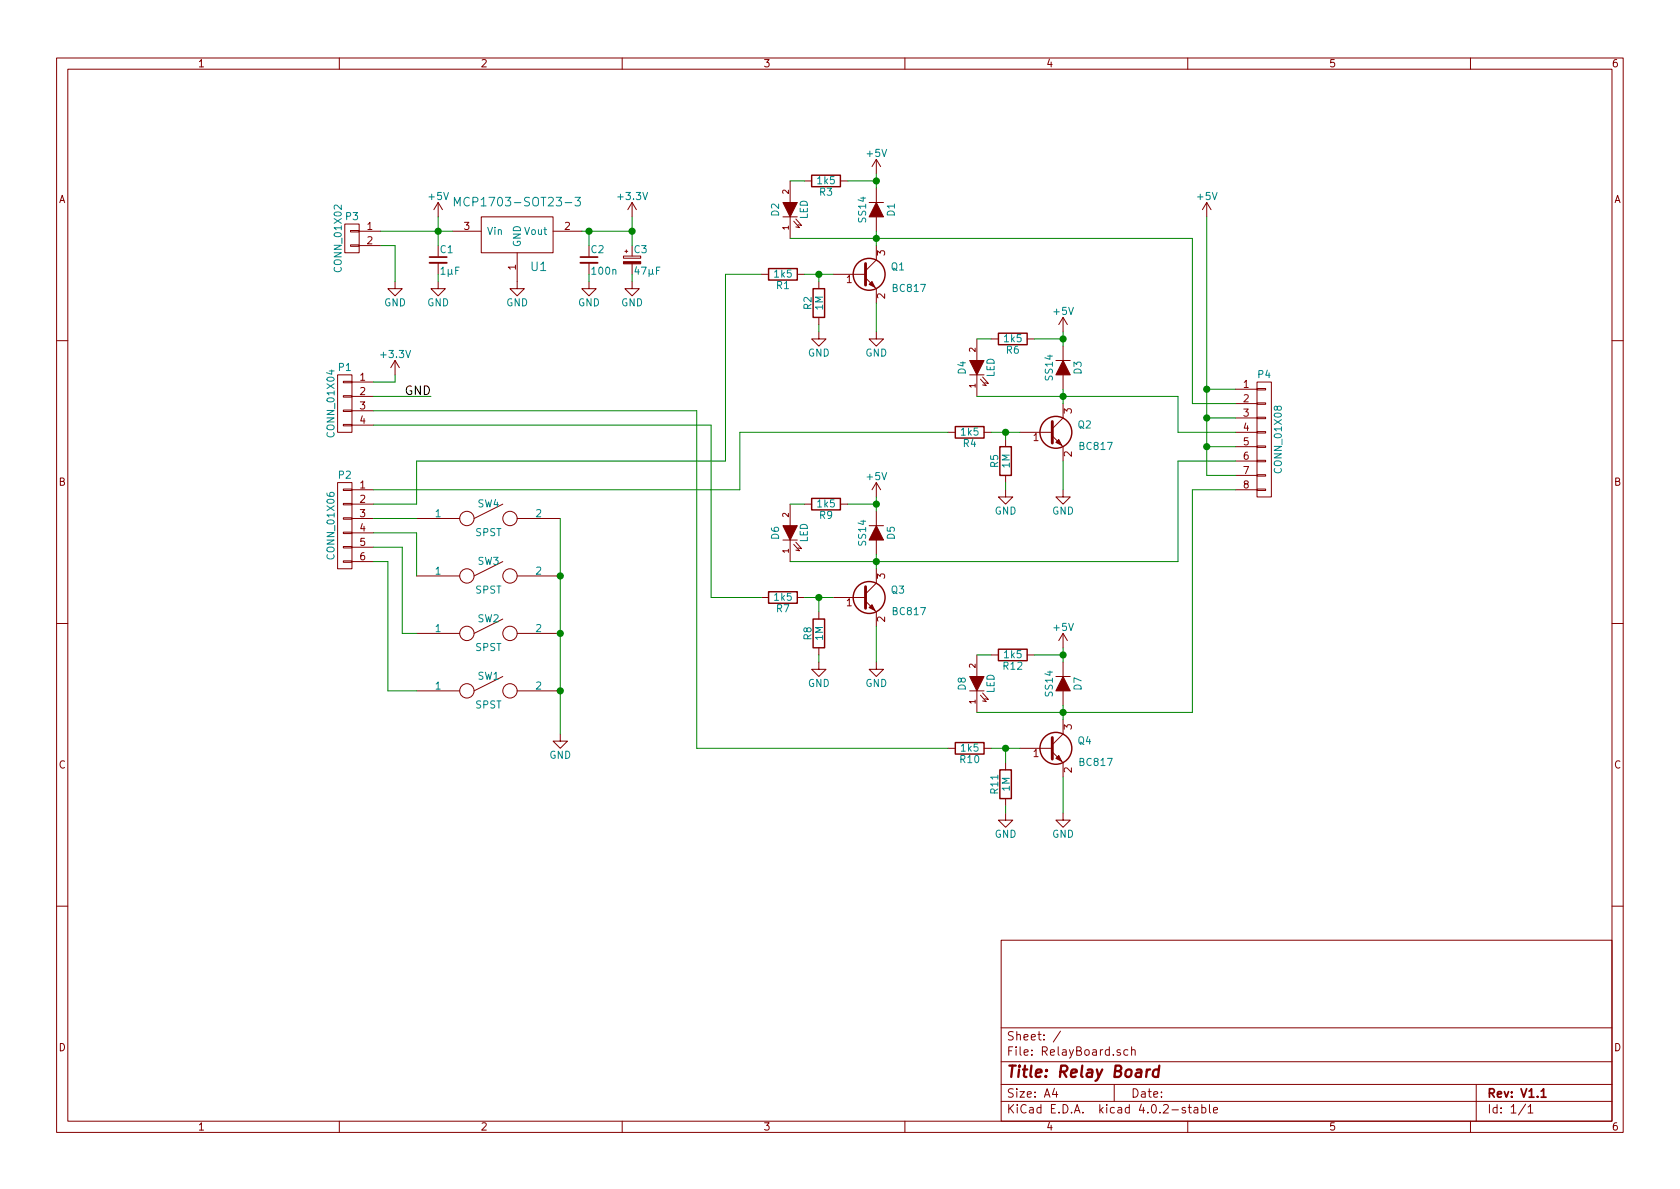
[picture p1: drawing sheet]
EESchema Schematic File Version 2
LIBS:power
LIBS:device
LIBS:transistors
LIBS:conn
LIBS:linear
LIBS:regul
LIBS:74xx
LIBS:cmos4000
LIBS:adc-dac
LIBS:memory
LIBS:xilinx
LIBS:microcontrollers
LIBS:dsp
LIBS:microchip
LIBS:analog_switches
LIBS:motorola
LIBS:texas
LIBS:intel
LIBS:audio
LIBS:interface
LIBS:digital-audio
LIBS:philips
LIBS:display
LIBS:cypress
LIBS:siliconi
LIBS:opto
LIBS:atmel
LIBS:contrib
LIBS:valves
LIBS:cc1101
LIBS:RelayBoard-cache
EELAYER 25 0
EELAYER END
$Descr A4 11693 8268
encoding utf-8
Sheet 1 1
Title "Relay Board"
Date ""
Rev "V1.1"
Comp ""
Comment1 ""
Comment2 ""
Comment3 ""
Comment4 ""
$EndDescr
$Comp
L CONN_01X08 P4
U 1 1
P 8800 3050
F 0 "P4" H 8800 3500 50  0000 C CNN
F 1 "CONN_01X08" V 8900 3050 50  0000 C CNN
F 2 "Pin_Headers:Pin_Header_Straight_1x08_Pitch2.54mm" H 8800 3050 50  0001 C CNN
F 3 "" H 8800 3050 50  0000 C CNN
	1    8800 3050
	1    0    0    -1  
$EndComp
$Comp
L CONN_01X02 P3
U 1 1
P 2450 1650
F 0 "P3" H 2450 1800 50  0000 C CNN
F 1 "CONN_01X02" V 2550 1650 50  0000 C CNN
F 2 "Pin_Headers:Pin_Header_Straight_1x02_Pitch2.54mm" H 2450 1650 50  0001 C CNN
F 3 "" H 2450 1650 50  0000 C CNN
	1    2450 1650
	-1   0    0    -1  
$EndComp
$Comp
L GND #PWR01
U 1 1
P 2750 1950
F 0 "#PWR01" H 2750 1700 50  0001 C CNN
F 1 "GND" H 2750 1800 50  0000 C CNN
F 2 "" H 2750 1950 50  0000 C CNN
F 3 "" H 2750 1950 50  0000 C CNN
	1    2750 1950
	1    0    0    -1  
$EndComp
Wire Wire Line
	2650 1700 2750 1700
Wire Wire Line
	2750 1700 2750 1950
$Comp
L CONN_01X04 P1
U 1 1
P 2400 2800
F 0 "P1" H 2400 3050 50  0000 C CNN
F 1 "CONN_01X04" V 2500 2800 50  0000 C CNN
F 2 "Pin_Headers:Pin_Header_Straight_1x04_Pitch2.54mm" H 2400 2800 50  0001 C CNN
F 3 "" H 2400 2800 50  0000 C CNN
	1    2400 2800
	-1   0    0    -1  
$EndComp
$Comp
L CONN_01X06 P2
U 1 1
P 2400 3650
F 0 "P2" H 2400 4000 50  0000 C CNN
F 1 "CONN_01X06" V 2500 3650 50  0000 C CNN
F 2 "Pin_Headers:Pin_Header_Straight_1x06_Pitch2.54mm" H 2400 3650 50  0001 C CNN
F 3 "" H 2400 3650 50  0000 C CNN
	1    2400 3650
	-1   0    0    -1  
$EndComp
$Comp
L SPST SW4
U 1 1
P 3400 3600
F 0 "SW4" H 3400 3700 50  0000 C CNN
F 1 "SPST" H 3400 3500 50  0000 C CNN
F 2 "Buttons_Switches_SMD:SW_SPST_FSMSM" H 3400 3600 50  0001 C CNN
F 3 "" H 3400 3600 50  0000 C CNN
	1    3400 3600
	1    0    0    -1  
$EndComp
$Comp
L SPST SW3
U 1 1
P 3400 4000
F 0 "SW3" H 3400 4100 50  0000 C CNN
F 1 "SPST" H 3400 3900 50  0000 C CNN
F 2 "Buttons_Switches_SMD:SW_SPST_FSMSM" H 3400 4000 50  0001 C CNN
F 3 "" H 3400 4000 50  0000 C CNN
	1    3400 4000
	1    0    0    -1  
$EndComp
$Comp
L SPST SW2
U 1 1
P 3400 4400
F 0 "SW2" H 3400 4500 50  0000 C CNN
F 1 "SPST" H 3400 4300 50  0000 C CNN
F 2 "Buttons_Switches_SMD:SW_SPST_FSMSM" H 3400 4400 50  0001 C CNN
F 3 "" H 3400 4400 50  0000 C CNN
	1    3400 4400
	1    0    0    -1  
$EndComp
$Comp
L SPST SW1
U 1 1
P 3400 4800
F 0 "SW1" H 3400 4900 50  0000 C CNN
F 1 "SPST" H 3400 4700 50  0000 C CNN
F 2 "Buttons_Switches_SMD:SW_SPST_FSMSM" H 3400 4800 50  0001 C CNN
F 3 "" H 3400 4800 50  0000 C CNN
	1    3400 4800
	1    0    0    -1  
$EndComp
$Comp
L GND #PWR02
U 1 1
P 3900 5100
F 0 "#PWR02" H 3900 4850 50  0001 C CNN
F 1 "GND" H 3900 4950 50  0000 C CNN
F 2 "" H 3900 5100 50  0000 C CNN
F 3 "" H 3900 5100 50  0000 C CNN
	1    3900 5100
	1    0    0    -1  
$EndComp
Wire Wire Line
	3900 3600 3900 5100
Connection ~ 3900 4000
Connection ~ 3900 4400
Connection ~ 3900 4800
Wire Wire Line
	2600 3600 2900 3600
Wire Wire Line
	2600 3700 2900 3700
Wire Wire Line
	2900 3700 2900 4000
Wire Wire Line
	2600 3800 2800 3800
Wire Wire Line
	2800 3800 2800 4400
Wire Wire Line
	2800 4400 2900 4400
Wire Wire Line
	2600 3900 2700 3900
Wire Wire Line
	2700 3900 2700 4800
Wire Wire Line
	2700 4800 2900 4800
Wire Wire Line
	2600 2750 3000 2750
Text Label 3000 2750 2    60   ~ 0
GND
$Comp
L C_Small C1
U 1 1
P 3050 1800
F 0 "C1" H 3060 1870 50  0000 L CNN
F 1 "1µF" H 3060 1720 50  0000 L CNN
F 2 "Capacitors_SMD:C_0805" H 3050 1800 50  0001 C CNN
F 3 "" H 3050 1800 50  0000 C CNN
	1    3050 1800
	1    0    0    -1  
$EndComp
$Comp
L C_Small C2
U 1 1
P 4100 1800
F 0 "C2" H 4110 1870 50  0000 L CNN
F 1 "100n" H 4110 1720 50  0000 L CNN
F 2 "Capacitors_SMD:C_0805" H 4100 1800 50  0001 C CNN
F 3 "" H 4100 1800 50  0000 C CNN
	1    4100 1800
	1    0    0    -1  
$EndComp
$Comp
L CP_Small C3
U 1 1
P 4400 1800
F 0 "C3" H 4410 1870 50  0000 L CNN
F 1 "47µF" H 4410 1720 50  0000 L CNN
F 2 "Capacitors_Tantalum_SMD:CP_Tantalum_Case-T_EIA-3528-12_Reflow" H 4400 1800 50  0001 C CNN
F 3 "" H 4400 1800 50  0000 C CNN
	1    4400 1800
	1    0    0    -1  
$EndComp
$Comp
L GND #PWR03
U 1 1
P 3050 1950
F 0 "#PWR03" H 3050 1700 50  0001 C CNN
F 1 "GND" H 3050 1800 50  0000 C CNN
F 2 "" H 3050 1950 50  0000 C CNN
F 3 "" H 3050 1950 50  0000 C CNN
	1    3050 1950
	1    0    0    -1  
$EndComp
$Comp
L GND #PWR04
U 1 1
P 3600 1950
F 0 "#PWR04" H 3600 1700 50  0001 C CNN
F 1 "GND" H 3600 1800 50  0000 C CNN
F 2 "" H 3600 1950 50  0000 C CNN
F 3 "" H 3600 1950 50  0000 C CNN
	1    3600 1950
	1    0    0    -1  
$EndComp
$Comp
L GND #PWR05
U 1 1
P 4100 1950
F 0 "#PWR05" H 4100 1700 50  0001 C CNN
F 1 "GND" H 4100 1800 50  0000 C CNN
F 2 "" H 4100 1950 50  0000 C CNN
F 3 "" H 4100 1950 50  0000 C CNN
	1    4100 1950
	1    0    0    -1  
$EndComp
$Comp
L GND #PWR06
U 1 1
P 4400 1950
F 0 "#PWR06" H 4400 1700 50  0001 C CNN
F 1 "GND" H 4400 1800 50  0000 C CNN
F 2 "" H 4400 1950 50  0000 C CNN
F 3 "" H 4400 1950 50  0000 C CNN
	1    4400 1950
	1    0    0    -1  
$EndComp
Wire Wire Line
	4100 1900 4100 1950
Wire Wire Line
	4400 1900 4400 1950
Wire Wire Line
	4400 1500 4400 1700
Connection ~ 4400 1600
$Comp
L +3.3V #PWR07
U 1 1
P 4400 1500
F 0 "#PWR07" H 4400 1350 50  0001 C CNN
F 1 "+3.3V" H 4400 1640 50  0000 C CNN
F 2 "" H 4400 1500 50  0000 C CNN
F 3 "" H 4400 1500 50  0000 C CNN
	1    4400 1500
	1    0    0    -1  
$EndComp
$Comp
L +3.3V #PWR08
U 1 1
P 2750 2600
F 0 "#PWR08" H 2750 2450 50  0001 C CNN
F 1 "+3.3V" H 2750 2740 50  0000 C CNN
F 2 "" H 2750 2600 50  0000 C CNN
F 3 "" H 2750 2600 50  0000 C CNN
	1    2750 2600
	1    0    0    -1  
$EndComp
Wire Wire Line
	2600 2650 2750 2650
Wire Wire Line
	2750 2650 2750 2600
$Comp
L Q_NPN_BEC Q1
U 1 1
P 6000 1900
F 0 "Q1" H 6300 1950 50  0000 R CNN
F 1 "BC817" H 6450 1800 50  0000 R CNN
F 2 "SMD:SOT-23-3" H 6200 2000 50  0001 C CNN
F 3 "" H 6000 1900 50  0000 C CNN
	1    6000 1900
	1    0    0    -1  
$EndComp
$Comp
L R R3
U 1 1
P 5750 1250
F 0 "R3" V 5830 1250 50  0000 C CNN
F 1 "1k5" V 5750 1250 50  0000 C CNN
F 2 "Resistors_SMD:R_0805" V 5680 1250 50  0001 C CNN
F 3 "" H 5750 1250 50  0000 C CNN
	1    5750 1250
	0    1    1    0   
$EndComp
$Comp
L R R1
U 1 1
P 5450 1900
F 0 "R1" V 5530 1900 50  0000 C CNN
F 1 "1k5" V 5450 1900 50  0000 C CNN
F 2 "Resistors_SMD:R_0805" V 5380 1900 50  0001 C CNN
F 3 "" H 5450 1900 50  0000 C CNN
	1    5450 1900
	0    1    1    0   
$EndComp
$Comp
L R R2
U 1 1
P 5700 2100
F 0 "R2" V 5780 2100 50  0000 C CNN
F 1 "1M" V 5700 2100 50  0000 C CNN
F 2 "Resistors_SMD:R_0805" V 5630 2100 50  0001 C CNN
F 3 "" H 5700 2100 50  0000 C CNN
	1    5700 2100
	-1   0    0    1   
$EndComp
$Comp
L LED D2
U 1 1
P 5500 1450
F 0 "D2" H 5500 1550 50  0000 C CNN
F 1 "LED" H 5500 1350 50  0000 C CNN
F 2 "LEDs:LED_1206" H 5500 1450 50  0001 C CNN
F 3 "" H 5500 1450 50  0000 C CNN
	1    5500 1450
	0    -1   -1   0   
$EndComp
$Comp
L D D1
U 1 1
P 6100 1450
F 0 "D1" H 6100 1550 50  0000 C CNN
F 1 "SS14" H 6100 1350 50  0000 C CNN
F 2 "Diodes_SMD:D_SMA" H 6100 1450 50  0001 C CNN
F 3 "" H 6100 1450 50  0000 C CNN
	1    6100 1450
	0    1    1    0   
$EndComp
$Comp
L +5V #PWR09
U 1 1
P 3050 1500
F 0 "#PWR09" H 3050 1350 50  0001 C CNN
F 1 "+5V" H 3050 1640 50  0000 C CNN
F 2 "" H 3050 1500 50  0000 C CNN
F 3 "" H 3050 1500 50  0000 C CNN
	1    3050 1500
	1    0    0    -1  
$EndComp
$Comp
L GND #PWR010
U 1 1
P 6100 2300
F 0 "#PWR010" H 6100 2050 50  0001 C CNN
F 1 "GND" H 6100 2150 50  0000 C CNN
F 2 "" H 6100 2300 50  0000 C CNN
F 3 "" H 6100 2300 50  0000 C CNN
	1    6100 2300
	1    0    0    -1  
$EndComp
$Comp
L GND #PWR011
U 1 1
P 5700 2300
F 0 "#PWR011" H 5700 2050 50  0001 C CNN
F 1 "GND" H 5700 2150 50  0000 C CNN
F 2 "" H 5700 2300 50  0000 C CNN
F 3 "" H 5700 2300 50  0000 C CNN
	1    5700 2300
	1    0    0    -1  
$EndComp
$Comp
L +5V #PWR012
U 1 1
P 6100 1200
F 0 "#PWR012" H 6100 1050 50  0001 C CNN
F 1 "+5V" H 6100 1340 50  0000 C CNN
F 2 "" H 6100 1200 50  0000 C CNN
F 3 "" H 6100 1200 50  0000 C CNN
	1    6100 1200
	1    0    0    -1  
$EndComp
Wire Wire Line
	2600 3500 2900 3500
Wire Wire Line
	2900 3500 2900 3200
Wire Wire Line
	2900 3200 5050 3200
Wire Wire Line
	8400 2700 8600 2700
Wire Wire Line
	8300 2800 8600 2800
Wire Wire Line
	8300 1650 8300 2800
$Comp
L +5V #PWR013
U 1 1
P 8400 1500
F 0 "#PWR013" H 8400 1350 50  0001 C CNN
F 1 "+5V" H 8400 1640 50  0000 C CNN
F 2 "" H 8400 1500 50  0000 C CNN
F 3 "" H 8400 1500 50  0000 C CNN
	1    8400 1500
	1    0    0    -1  
$EndComp
Wire Wire Line
	8400 1500 8400 3300
Wire Wire Line
	8400 2900 8600 2900
Connection ~ 8400 2700
Wire Wire Line
	8400 3100 8600 3100
Connection ~ 8400 2900
Wire Wire Line
	8400 3300 8600 3300
Connection ~ 8400 3100
Wire Wire Line
	6100 1200 6100 1300
Wire Wire Line
	5900 1250 6100 1250
Connection ~ 6100 1250
Wire Wire Line
	5600 1250 5500 1250
Wire Wire Line
	6100 1600 6100 1700
Wire Wire Line
	5500 1650 8300 1650
Connection ~ 6100 1650
Wire Wire Line
	5600 1900 5800 1900
Wire Wire Line
	5700 1950 5700 1900
Connection ~ 5700 1900
Wire Wire Line
	5700 2300 5700 2250
Wire Wire Line
	6100 2100 6100 2300
$Comp
L +5V #PWR014
U 1 1
P 7400 2300
F 0 "#PWR014" H 7400 2150 50  0001 C CNN
F 1 "+5V" H 7400 2440 50  0000 C CNN
F 2 "" H 7400 2300 50  0000 C CNN
F 3 "" H 7400 2300 50  0000 C CNN
	1    7400 2300
	1    0    0    -1  
$EndComp
$Comp
L D D3
U 1 1
P 7400 2550
F 0 "D3" H 7400 2650 50  0000 C CNN
F 1 "SS14" H 7400 2450 50  0000 C CNN
F 2 "Diodes_SMD:D_SMA" H 7400 2550 50  0001 C CNN
F 3 "" H 7400 2550 50  0000 C CNN
	1    7400 2550
	0    1    1    0   
$EndComp
$Comp
L R R6
U 1 1
P 7050 2350
F 0 "R6" V 7130 2350 50  0000 C CNN
F 1 "1k5" V 7050 2350 50  0000 C CNN
F 2 "Resistors_SMD:R_0805" V 6980 2350 50  0001 C CNN
F 3 "" H 7050 2350 50  0000 C CNN
	1    7050 2350
	0    1    1    0   
$EndComp
$Comp
L LED D4
U 1 1
P 6800 2550
F 0 "D4" H 6800 2650 50  0000 C CNN
F 1 "LED" H 6800 2450 50  0000 C CNN
F 2 "LEDs:LED_1206" H 6800 2550 50  0001 C CNN
F 3 "" H 6800 2550 50  0000 C CNN
	1    6800 2550
	0    -1   -1   0   
$EndComp
$Comp
L Q_NPN_BEC Q2
U 1 1
P 7300 3000
F 0 "Q2" H 7600 3050 50  0000 R CNN
F 1 "BC817" H 7750 2900 50  0000 R CNN
F 2 "SMD:SOT-23-3" H 7500 3100 50  0001 C CNN
F 3 "" H 7300 3000 50  0000 C CNN
	1    7300 3000
	1    0    0    -1  
$EndComp
$Comp
L R R4
U 1 1
P 6750 3000
F 0 "R4" V 6830 3000 50  0000 C CNN
F 1 "1k5" V 6750 3000 50  0000 C CNN
F 2 "Resistors_SMD:R_0805" V 6680 3000 50  0001 C CNN
F 3 "" H 6750 3000 50  0000 C CNN
	1    6750 3000
	0    1    1    0   
$EndComp
$Comp
L R R5
U 1 1
P 7000 3200
F 0 "R5" V 7080 3200 50  0000 C CNN
F 1 "1M" V 7000 3200 50  0000 C CNN
F 2 "Resistors_SMD:R_0805" V 6930 3200 50  0001 C CNN
F 3 "" H 7000 3200 50  0000 C CNN
	1    7000 3200
	-1   0    0    1   
$EndComp
$Comp
L GND #PWR015
U 1 1
P 7000 3400
F 0 "#PWR015" H 7000 3150 50  0001 C CNN
F 1 "GND" H 7000 3250 50  0000 C CNN
F 2 "" H 7000 3400 50  0000 C CNN
F 3 "" H 7000 3400 50  0000 C CNN
	1    7000 3400
	1    0    0    -1  
$EndComp
$Comp
L GND #PWR016
U 1 1
P 7400 3400
F 0 "#PWR016" H 7400 3150 50  0001 C CNN
F 1 "GND" H 7400 3250 50  0000 C CNN
F 2 "" H 7400 3400 50  0000 C CNN
F 3 "" H 7400 3400 50  0000 C CNN
	1    7400 3400
	1    0    0    -1  
$EndComp
Wire Wire Line
	7400 2300 7400 2400
Wire Wire Line
	7200 2350 7400 2350
Connection ~ 7400 2350
Wire Wire Line
	6900 2350 6800 2350
Wire Wire Line
	7400 2700 7400 2800
Wire Wire Line
	6800 2750 8200 2750
Connection ~ 7400 2750
Wire Wire Line
	6900 3000 7100 3000
Wire Wire Line
	7000 3050 7000 3000
Connection ~ 7000 3000
Wire Wire Line
	7000 3350 7000 3400
Wire Wire Line
	7400 3400 7400 3200
$Comp
L +5V #PWR017
U 1 1
P 6100 3450
F 0 "#PWR017" H 6100 3300 50  0001 C CNN
F 1 "+5V" H 6100 3590 50  0000 C CNN
F 2 "" H 6100 3450 50  0000 C CNN
F 3 "" H 6100 3450 50  0000 C CNN
	1    6100 3450
	1    0    0    -1  
$EndComp
$Comp
L D D5
U 1 1
P 6100 3700
F 0 "D5" H 6100 3800 50  0000 C CNN
F 1 "SS14" H 6100 3600 50  0000 C CNN
F 2 "Diodes_SMD:D_SMA" H 6100 3700 50  0001 C CNN
F 3 "" H 6100 3700 50  0000 C CNN
	1    6100 3700
	0    1    1    0   
$EndComp
$Comp
L Q_NPN_BEC Q3
U 1 1
P 6000 4150
F 0 "Q3" H 6300 4200 50  0000 R CNN
F 1 "BC817" H 6450 4050 50  0000 R CNN
F 2 "SMD:SOT-23-3" H 6200 4250 50  0001 C CNN
F 3 "" H 6000 4150 50  0000 C CNN
	1    6000 4150
	1    0    0    -1  
$EndComp
$Comp
L R R9
U 1 1
P 5750 3500
F 0 "R9" V 5830 3500 50  0000 C CNN
F 1 "1k5" V 5750 3500 50  0000 C CNN
F 2 "Resistors_SMD:R_0805" V 5680 3500 50  0001 C CNN
F 3 "" H 5750 3500 50  0000 C CNN
	1    5750 3500
	0    1    1    0   
$EndComp
$Comp
L LED D6
U 1 1
P 5500 3700
F 0 "D6" H 5500 3800 50  0000 C CNN
F 1 "LED" H 5500 3600 50  0000 C CNN
F 2 "LEDs:LED_1206" H 5500 3700 50  0001 C CNN
F 3 "" H 5500 3700 50  0000 C CNN
	1    5500 3700
	0    -1   -1   0   
$EndComp
$Comp
L R R7
U 1 1
P 5450 4150
F 0 "R7" V 5530 4150 50  0000 C CNN
F 1 "1k5" V 5450 4150 50  0000 C CNN
F 2 "Resistors_SMD:R_0805" V 5380 4150 50  0001 C CNN
F 3 "" H 5450 4150 50  0000 C CNN
	1    5450 4150
	0    1    1    0   
$EndComp
$Comp
L R R8
U 1 1
P 5700 4400
F 0 "R8" V 5780 4400 50  0000 C CNN
F 1 "1M" V 5700 4400 50  0000 C CNN
F 2 "Resistors_SMD:R_0805" V 5630 4400 50  0001 C CNN
F 3 "" H 5700 4400 50  0000 C CNN
	1    5700 4400
	-1   0    0    1   
$EndComp
$Comp
L GND #PWR018
U 1 1
P 5700 4600
F 0 "#PWR018" H 5700 4350 50  0001 C CNN
F 1 "GND" H 5700 4450 50  0000 C CNN
F 2 "" H 5700 4600 50  0000 C CNN
F 3 "" H 5700 4600 50  0000 C CNN
	1    5700 4600
	1    0    0    -1  
$EndComp
$Comp
L GND #PWR019
U 1 1
P 6100 4600
F 0 "#PWR019" H 6100 4350 50  0001 C CNN
F 1 "GND" H 6100 4450 50  0000 C CNN
F 2 "" H 6100 4600 50  0000 C CNN
F 3 "" H 6100 4600 50  0000 C CNN
	1    6100 4600
	1    0    0    -1  
$EndComp
Wire Wire Line
	6100 3450 6100 3550
Wire Wire Line
	5900 3500 6100 3500
Connection ~ 6100 3500
Wire Wire Line
	5600 3500 5500 3500
Wire Wire Line
	6100 3850 6100 3950
Wire Wire Line
	5500 3900 8200 3900
Connection ~ 6100 3900
Wire Wire Line
	5600 4150 5800 4150
Wire Wire Line
	5700 4250 5700 4150
Connection ~ 5700 4150
Wire Wire Line
	6100 4350 6100 4600
Wire Wire Line
	5700 4600 5700 4550
$Comp
L +5V #PWR020
U 1 1
P 7400 4500
F 0 "#PWR020" H 7400 4350 50  0001 C CNN
F 1 "+5V" H 7400 4640 50  0000 C CNN
F 2 "" H 7400 4500 50  0000 C CNN
F 3 "" H 7400 4500 50  0000 C CNN
	1    7400 4500
	1    0    0    -1  
$EndComp
$Comp
L D D7
U 1 1
P 7400 4750
F 0 "D7" H 7400 4850 50  0000 C CNN
F 1 "SS14" H 7400 4650 50  0000 C CNN
F 2 "Diodes_SMD:D_SMA" H 7400 4750 50  0001 C CNN
F 3 "" H 7400 4750 50  0000 C CNN
	1    7400 4750
	0    1    1    0   
$EndComp
$Comp
L R R12
U 1 1
P 7050 4550
F 0 "R12" V 7130 4550 50  0000 C CNN
F 1 "1k5" V 7050 4550 50  0000 C CNN
F 2 "Resistors_SMD:R_0805" V 6980 4550 50  0001 C CNN
F 3 "" H 7050 4550 50  0000 C CNN
	1    7050 4550
	0    1    1    0   
$EndComp
$Comp
L LED D8
U 1 1
P 6800 4750
F 0 "D8" H 6800 4850 50  0000 C CNN
F 1 "LED" H 6800 4650 50  0000 C CNN
F 2 "LEDs:LED_1206" H 6800 4750 50  0001 C CNN
F 3 "" H 6800 4750 50  0000 C CNN
	1    6800 4750
	0    -1   -1   0   
$EndComp
$Comp
L Q_NPN_BEC Q4
U 1 1
P 7300 5200
F 0 "Q4" H 7600 5250 50  0000 R CNN
F 1 "BC817" H 7750 5100 50  0000 R CNN
F 2 "SMD:SOT-23-3" H 7500 5300 50  0001 C CNN
F 3 "" H 7300 5200 50  0000 C CNN
	1    7300 5200
	1    0    0    -1  
$EndComp
$Comp
L R R10
U 1 1
P 6750 5200
F 0 "R10" V 6830 5200 50  0000 C CNN
F 1 "1k5" V 6750 5200 50  0000 C CNN
F 2 "Resistors_SMD:R_0805" V 6680 5200 50  0001 C CNN
F 3 "" H 6750 5200 50  0000 C CNN
	1    6750 5200
	0    1    1    0   
$EndComp
$Comp
L R R11
U 1 1
P 7000 5450
F 0 "R11" V 7080 5450 50  0000 C CNN
F 1 "1M" V 7000 5450 50  0000 C CNN
F 2 "Resistors_SMD:R_0805" V 6930 5450 50  0001 C CNN
F 3 "" H 7000 5450 50  0000 C CNN
	1    7000 5450
	-1   0    0    1   
$EndComp
$Comp
L GND #PWR021
U 1 1
P 7000 5650
F 0 "#PWR021" H 7000 5400 50  0001 C CNN
F 1 "GND" H 7000 5500 50  0000 C CNN
F 2 "" H 7000 5650 50  0000 C CNN
F 3 "" H 7000 5650 50  0000 C CNN
	1    7000 5650
	1    0    0    -1  
$EndComp
$Comp
L GND #PWR022
U 1 1
P 7400 5650
F 0 "#PWR022" H 7400 5400 50  0001 C CNN
F 1 "GND" H 7400 5500 50  0000 C CNN
F 2 "" H 7400 5650 50  0000 C CNN
F 3 "" H 7400 5650 50  0000 C CNN
	1    7400 5650
	1    0    0    -1  
$EndComp
Wire Wire Line
	7400 4500 7400 4600
Wire Wire Line
	7200 4550 7400 4550
Connection ~ 7400 4550
Wire Wire Line
	6800 4550 6900 4550
Wire Wire Line
	7400 4900 7400 5000
Wire Wire Line
	6800 4950 8300 4950
Connection ~ 7400 4950
Wire Wire Line
	7100 5200 6900 5200
Wire Wire Line
	7000 5300 7000 5200
Connection ~ 7000 5200
Wire Wire Line
	7000 5650 7000 5600
Wire Wire Line
	7400 5650 7400 5400
Wire Wire Line
	5050 3200 5050 1900
Wire Wire Line
	5050 1900 5300 1900
Wire Wire Line
	8200 2750 8200 3000
Wire Wire Line
	8200 3000 8600 3000
Wire Wire Line
	2600 3400 5150 3400
Wire Wire Line
	5150 3400 5150 3000
Wire Wire Line
	5150 3000 6600 3000
Wire Wire Line
	8200 3900 8200 3200
Wire Wire Line
	8200 3200 8600 3200
Wire Wire Line
	2600 2950 4950 2950
Wire Wire Line
	4950 2950 4950 4150
Wire Wire Line
	4950 4150 5300 4150
Wire Wire Line
	2600 2850 4850 2850
Wire Wire Line
	4850 2850 4850 5200
Wire Wire Line
	4850 5200 6600 5200
Wire Wire Line
	8300 4950 8300 3400
Wire Wire Line
	8300 3400 8600 3400
$Comp
L MCP1703-SOT23-3 U1
U 1 1
P 3600 1400
F 0 "U1" H 3750 950 60  0000 C CNN
F 1 "MCP1703-SOT23-3" H 3600 1400 60  0000 C CNN
F 2 "SMD:SOT-23-3" H 3600 1400 60  0001 C CNN
F 3 "" H 3600 1400 60  0000 C CNN
	1    3600 1400
	1    0    0    -1  
$EndComp
Wire Wire Line
	4050 1600 4400 1600
Wire Wire Line
	4100 1700 4100 1600
Connection ~ 4100 1600
Wire Wire Line
	2650 1600 3150 1600
Wire Wire Line
	3050 1500 3050 1700
Connection ~ 3050 1600
Wire Wire Line
	3050 1950 3050 1900
$EndSCHEMATC
